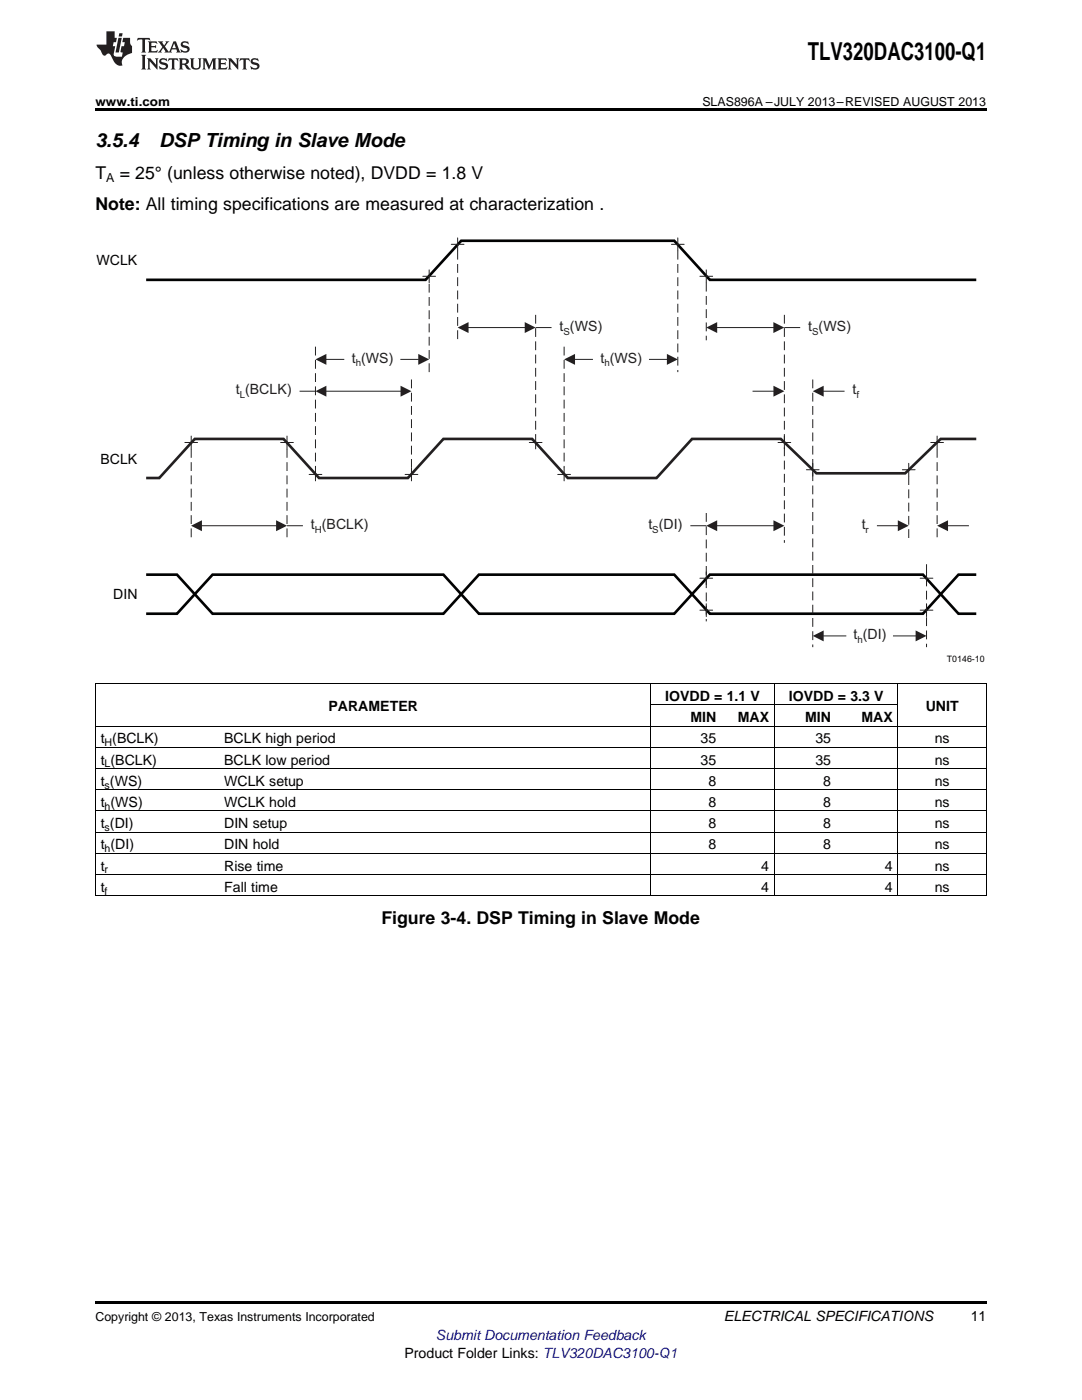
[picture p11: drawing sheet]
<svg xmlns="http://www.w3.org/2000/svg" width="216mm" height="279mm" viewBox="0 0 216 279" stroke-linecap="round" stroke-linejoin="round" font-family="sans-serif">
<path d="M19 259.7h177.8v.5h-177.8z" fill="#000"/>
<g fill="none" stroke="#000" stroke-width=".2">
<path d="M19 136.4h177.8M19.1 136.5v42.3M129.9 136.5v42.3M154.5 136.5v42.3M179.2 136.5v42.3M196.8 136.5v42.3M19 157.6h177.8M19 153.4h177.8M19 149.1h177.8M19 144.9h177.8M129.9 140.7h49.3M19 178.8h177.8"/>
<path d="M19 174.5h177.8M19 170.3h177.8M19 166.1h177.8M19 161.8h177.8"/>
</g>
<path d="M194.8 87.6h-7.1l-7.1 6.9h-17.7l-7.1-6.9h-17.7l-7.1 7.8h-17.7l-7.1-7.8h-17.7l-7.1 7.8h-17.7l-7.1-7.8h-17.7l-7.1 7.8h-2.6" fill="none" stroke="#231f20" stroke-width=".53"/>
<path d="M29.2 55.8h55.7l7.1-7.7h42.5l7.1 7.7h53.2M29.2 114.7h6.1l7.1 7.8h46.1l7.1-7.8h38.9l7.1 7.8h42.6l7.1-7.8h3.5M29.2 122.5h6.1l7.1-7.8h46.1l7.1 7.8h38.9l7.1-7.8h42.6l7.1 7.8h3.5" fill="none" stroke="#010202" stroke-width=".53"/>
<g fill="none" stroke="#231f20" stroke-width=".2">
<path d="M84.4 55.1h2.5M85.6 53.9v2.5M90 48.8h2.6M91.3 47.5v2.5M134 48.8h2.5M135.2 47.5v2.5M139.7 55.1h2.5M140.9 53.9v2.5M65 71.7h3.7M36.9 88.3h2.5M38.2 87v2.6M56 88.3h2.5"/>
<path d="M57.3 87v2.6M61.7 94.7h2.5M63 93.4v2.6M80.8 94.7h2.6M82.1 93.4v2.6M105.6 88.3h2.6M106.9 87v2.6M111.3 94.7h2.5M112.6 93.4v2.6M155.2 88.3h2.6M156.5 87v2.6M160.9 93.7h2.5"/>
<path d="M162.2 92.5v2.5M180.1 93.7h2.5M181.3 92.5v2.5M185.7 88.3h2.6M187 87v2.6M139.7 115.4h2.5M140.9 114.1v2.6M183.6 115.4h2.5M184.9 114.1v2.6M139.7 121.8h2.5M140.9 120.5v2.6M183.6 121.8h2.5"/>
<path d="M184.9 120.5v2.6"/>
</g>
<g fill="none" stroke="#231f20" stroke-width=".2" stroke-dasharray="1.8 .9" stroke-linecap="butt">
<path d="M91.3 50v17.9M135.2 50v24.3M140.9 56.4v11.5M63 69.2v24.2M82.1 75.7v17.7M85.6 74.3v-17.9M106.9 62.8v24.2M112.6 69.2v24.2M156.5 62.8v45.5M162.2 75.7v53.5M38.2 89.6v17.9M57.3 89.6v17.9"/>
<path d="M181.3 95v12.5M187 89.6v17.9M140.9 102.4v21.6M184.9 112.6v16.6"/>
</g>
<path d="M63 71.7l2.1-1.1v2.2z" fill="#231f20"/>
<path d="M114.6 71.7h3.7" fill="none" stroke="#231f20" stroke-width=".2"/>
<path d="M112.6 71.7l2.1-1.1v2.2z" fill="#231f20"/>
<path d="M79.9 71.7h3.7" fill="none" stroke="#231f20" stroke-width=".2"/>
<path d="M83.5 70.6l2.1 1.1-2.1 1.1z" fill="#231f20"/>
<path d="M129.5 71.7h3.7" fill="none" stroke="#231f20" stroke-width=".2"/>
<path d="M133.1 70.6l2.1 1.1-2.1 1.1z" fill="#231f20"/>
<path d="M65 78.1h15" fill="none" stroke="#231f20" stroke-width=".2"/>
<g fill="#231f20">
<path d="M79.9 77l2.2 1.1-2.2 1.1z"/>
<path d="M63 78.1l2.1-1.1v2.2z"/>
</g>
<path d="M143 104.9h11.4" fill="none" stroke="#231f20" stroke-width=".2"/>
<g fill="#231f20">
<path d="M154.3 103.8l2.2 1.1-2.2 1.1z"/>
<path d="M140.9 104.9l2.2-1.1v2.2z"/>
</g>
<path d="M40.2 104.9h15" fill="none" stroke="#231f20" stroke-width=".2"/>
<g fill="#231f20">
<path d="M55.1 103.8l2.2 1.1-2.2 1.1z"/>
<path d="M38.1 104.9l2.2-1.1v2.2z"/>
</g>
<path d="M178.2 126.9h4.6" fill="none" stroke="#231f20" stroke-width=".2"/>
<path d="M182.7 125.8l2.2 1.1-2.2 1.1z" fill="#231f20"/>
<path d="M164.2 126.9h4.7" fill="none" stroke="#231f20" stroke-width=".2"/>
<path d="M162.2 126.9l2.2-1.1v2.2z" fill="#231f20"/>
<path d="M175 104.9h4.3" fill="none" stroke="#231f20" stroke-width=".2"/>
<path d="M179.2 103.8l2.1 1.1-2.1 1.1z" fill="#231f20"/>
<path d="M150.2 78.1h4.2" fill="none" stroke="#231f20" stroke-width=".2"/>
<path d="M154.3 77l2.2 1.1-2.2 1.1z" fill="#231f20"/>
<path d="M189.1 104.9h4.2" fill="none" stroke="#231f20" stroke-width=".2"/>
<path d="M187 104.9l2.2-1.1v2.2z" fill="#231f20"/>
<path d="M164.2 78.1h4.3" fill="none" stroke="#231f20" stroke-width=".2"/>
<path d="M162.2 78.1l2.2-1.1v2.2z" fill="#231f20"/>
<path d="M93.4 65.4h11.4" fill="none" stroke="#231f20" stroke-width=".2"/>
<g fill="#231f20">
<path d="M104.7 64.3l2.2 1.1-2.2 1.1z"/>
<path d="M91.3 65.4l2.2-1.1v2.2z"/>
</g>
<path d="M143 65.4h11.4" fill="none" stroke="#231f20" stroke-width=".2"/>
<g fill="#231f20">
<path d="M154.3 64.3l2.2 1.1-2.2 1.1z"/>
<path d="M140.9 65.4l2.2-1.1v2.2z"/>
</g>
<path d="M59.8 78.1h3.2M106.9 65.4h3.2M156.5 65.4h3.2M155.8 87.6l7.1 6.9M57.3 104.9h3.1M137.8 104.9h3.1" fill="none" stroke="#231f20" stroke-width=".2"/>
<path d="M19 21.6h177.8v.6h-177.8z" fill="#000"/>
<g fill="#231f20">
<path d="M27.5 7.6l-.1 .5 .4-.2h.6v.1v2.1l-.2 .4h1l-.3-.4v-2.1l.1-.1h.5l.5 .2-.2-.5zM29.5 8.3l.2 .3v1.5l-.2 .4h1.8l.2-.6a1.04 1.04 0 0 1-1.3 .2v-.7h.6l.3 .2v-.6l-.3 .2h-.6v-.6l.8-.1 .4 .3-.2-.5zM31.5 8.3l.9 1.1-.9 1.1h.8l-.2-.2 .5-.7 .4 .7-.2 .2h1.5l-.1-.2 .1-.4h.9l.1 .4-.2 .2h1l-.3-.3-.7-1.9h-.5l-.9 2-.8-1 .9-1h-.8l.1 .3-.3 .5-.4-.6 .2-.2zM34.7 8.6l.4 1h-.7zM36.3 8.4a.63 .63 0 0 0-.2 .7 .63 .63 0 0 0 .6 .4l.6 .2 .1 .2a.75 .75 0 0 1-.7 .4 .75 .75 0 0 1-.6-.5l.1 .7 .1-.1a1.11 1.11 0 0 0 1.5-.6 1.13 1.13 0 0 0-1.2-.8l-.1-.4a1.04 1.04 0 0 1 1.2 .2l-.2-.5-.1 .1-.5-.2zM28.2 10.9l.2 .4v2.2l-.2 .4h1l-.3-.4v-2.2l.3-.4zM29.3 11.6l.3 .4v1.5l-.3 .4h.8l-.2-.4v-1.3l1.5 1.7v-1.9l.2-.4h-.7l.2 .4v.9l-1.1-1.3zM32 11.8a.62 .62 0 0 0-.2 .7 .62 .62 0 0 0 .6 .4l.6 .1 .1 .3a.76 .76 0 0 1-.7 .3 .76 .76 0 0 1-.6-.4l.1 .7 .1-.1a1.11 1.11 0 0 0 1.5-.6 1.13 1.13 0 0 0-1.2-.8l-.1-.4a1.04 1.04 0 0 1 1.2 .2l-.2-.6-.1 .1-.5-.1zM33.7 11.6l-.2 .6a.61 .61 0 0 1 .8-.3v1.6l-.2 .4h.9l-.2-.4v-1.6a.63 .63 0 0 1 .8 .3l-.2-.6zM35.6 11.6l.3 .4v1.5l-.3 .4h1l-.2-.2v-.8l.5 .2a.76 .76 0 0 0 1.2 .7l-1-1a.58 .58 0 0 0 .6-.5 .58 .58 0 0 0-.5-.6zM36.4 11.9h.1a.45 .45 0 0 1 .5 .1 .45 .45 0 0 1 .1 .5l-.7 .2zM37.9 11.6l.2 .2a2.17 2.17 0 0 0 .3 1.9 .99 .99 0 0 0 1.6-.6v-1.1l.2-.4h-.7l.2 .2a1.92 1.92 0 0 1-.2 1.8 .6 .6 0 0 1-.9-.5v-1.1l.2-.4zM40.4 11.6l.2 .4v1.5l-.2 .4h.7l-.2-.4v-1.4l.8 1.8 .8-1.8v1.4l-.2 .4h.9l-.2-.4v-1.5l.2-.4h-.8l-.6 1.5-.6-1.5zM43.4 11.6l.2 .4v1.5l-.2 .4h1.8l.2-.6a1.04 1.04 0 0 1-1.3 .1v-.6h.5l.4 .2v-.6l-.4 .2h-.5v-.7h.8l.3 .3-.1-.6zM45.5 11.6l.2 .4v1.5l-.2 .4h.7l-.2-.4v-1.3l1.5 1.7v-1.9l.2-.4h-.7l.2 .4v.9l-1.1-1.3zM47.9 11.6l-.1 .6a.61 .61 0 0 1 .8-.3v1.6l-.3 .4h1l-.3-.4 .1-1.6a.63 .63 0 0 1 .7 .3l-.1-.6zM50.2 11.8a.62 .62 0 0 0-.2 .7 .62 .62 0 0 0 .6 .4l.6 .1 .2 .3a.76 .76 0 0 1-.8 .3 .76 .76 0 0 1-.6-.4l.1 .7 .2-.1a1.11 1.11 0 0 0 1.5-.6 1.13 1.13 0 0 0-1.3-.8l-.1-.4a1.04 1.04 0 0 1 1.2 .2l-.1-.6-.2 .1-.5-.1z"/>
<path d="M21.2 6.3v2.6h-1.9l.1 .4 .7 .9a.91 .91 0 0 0 1 .8 .56 .56 0 0 1 .5-.3 .56 .56 0 0 1 .5 .3l.4 .8a1.53 1.53 0 0 0 1.9 1.2 1.54 1.54 0 0 1 1-2.1l.9-.3v-1.4a1.52 1.52 0 0 1-.3-1.6h-1.4l-.2 .8h.5l-.2 .8h-.4l-.2 1v.2l.4 .1-.2 .8a1.93 1.93 0 0 1-1.6-.3l.3-1.8h-.5l.2-.8h.4l.2-.8h-.4v-1.3zM23.6 7.6l-.6 2.9h.7l.6-2.9zM23.8 6.6l-.1 .7h.6l.2-.7z"/>
</g>
<text font-size="4.9" x="161.2" y="12">TLV320DAC3100-Q1</text>
<g font-size="3.9">
<text x="19" y="29.3">3.5.4</text>
<text x="31.7" y="29.3">DSP Timing in Slave Mode</text>
</g>
<g font-size="3.5">
<text x="19" y="35.6">T</text>
<text x="23.9" y="35.6">= 25° (unless otherwise noted), DVDD = 1.8 V</text>
<text x="19" y="42">Note: All timing specifications are measured at characterization .</text>
<text x="76.1" y="184.5">Figure 3-4. DSP Timing in Slave Mode</text>
</g>
<g font-size="2.8" fill="#010202">
<text x="19.3" y="53">WCLK</text>
<text x="20" y="92.5">BCLK</text>
<text x="22.6" y="119.6">DIN</text>
</g>
<g font-size="2.8" fill="#231f20">
<text x="111.7" y="66">t (WS)</text>
<text x="161.3" y="66">t (WS)</text>
<text x="70.2" y="72.4">t (WS)</text>
<text x="119.8" y="72.4">t (WS)</text>
<text x="47.1" y="78.7">t (BCLK)</text>
<text x="170.1" y="78.7">t</text>
<text x="62" y="105.6">t (BCLK)</text>
<text x="129.4" y="105.6">t (DI)</text>
<text x="171.9" y="105.5">t</text>
<text x="170.3" y="127.5">t (DI)</text>
</g>
<g font-size="2.8">
<text x="65.5" y="142">PARAMETER</text>
<text x="132.8" y="139.9">IOVDD = 1.1 V</text>
<text x="157.4" y="139.9">IOVDD = 3.3 V</text>
<text x="184.7" y="142">UNIT</text>
<text x="20.1" y="148.3">t (BCLK)</text>
<text x="44.7" y="148.3">BCLK high period</text>
<text x="137.8" y="144.1">MIN</text>
<text x="139.8" y="148.3">35</text>
<text x="147.2" y="144.1">MAX</text>
<text x="160.7" y="144.1">MIN</text>
<text x="162.7" y="148.3">35</text>
<text x="171.9" y="144.1">MAX</text>
<text x="186.5" y="148.3">ns</text>
<text x="20.1" y="152.6">t (BCLK)</text>
<text x="44.7" y="152.6">BCLK low period</text>
<text x="139.8" y="152.6">35</text>
<text x="162.7" y="152.6">35</text>
<text x="186.5" y="152.6">ns</text>
<text x="20.1" y="156.8">t (WS)</text>
<text x="20.1" y="161">t (WS)</text>
<text x="44.7" y="156.8">WCLK setup</text>
<text x="44.7" y="161">WCLK hold</text>
<text x="141.4" y="156.8">8</text>
<text x="141.4" y="161">8</text>
<text x="164.3" y="156.8">8</text>
<text x="164.3" y="161">8</text>
<text x="186.5" y="156.8">ns</text>
<text x="186.5" y="161">ns</text>
<text x="20.1" y="165.3">t (DI)</text>
<text x="44.7" y="165.3">DIN setup</text>
<text x="141.4" y="165.3">8</text>
<text x="164.3" y="165.3">8</text>
<text x="186.5" y="165.3">ns</text>
<text x="20.1" y="169.5">t (DI)</text>
<text x="20.1" y="173.7">t</text>
<text x="44.7" y="169.5">DIN hold</text>
<text x="44.7" y="173.7">Rise time</text>
<text x="141.4" y="169.5">8</text>
<text x="151.9" y="173.7">4</text>
<text x="164.3" y="169.5">8</text>
<text x="176.6" y="173.7">4</text>
<text x="186.5" y="169.5">ns</text>
<text x="186.5" y="173.7">ns</text>
<text x="20.1" y="178">t</text>
<text x="44.7" y="178">Fall time</text>
<text x="151.9" y="178">4</text>
<text x="176.6" y="178">4</text>
<text x="186.5" y="178">ns</text>
<text x="144.5" y="263.6">ELECTRICAL SPECIFICATIONS</text>
<text x="193.7" y="263.6">11</text>
<text x="80.7" y="270.9">Product Folder Links: TLV320DAC3100-Q1</text>
</g>
<text font-size="2.8" fill="#00f" x="87" y="267.4">Submit Documentation Feedback</text>
<g font-size="2.5">
<text x="19" y="21.1">www.ti.com</text>
<text x="140.2" y="21.1">SLAS896A –JULY 2013–REVISED AUGUST 2013</text>
<text x="21.2" y="36.3">A</text>
<text x="19" y="263.6">Copyright © 2013, Texas Instruments Incorporated</text>
</g>
<g font-size="2.1">
<text x="20.9" y="148.9">H</text>
<text x="20.9" y="153.1">L</text>
<text x="20.9" y="157.4">s</text>
<text x="20.9" y="161.6">h</text>
<text x="20.9" y="165.8">s</text>
<text x="20.9" y="170.1">h</text>
<text x="20.9" y="174.3">r</text>
<text x="20.9" y="178.5">f</text>
</g>
<g font-size="1.9" fill="#231f20">
<text x="112.4" y="66.8">S</text>
<text x="162.1" y="66.8">S</text>
<text x="71" y="73.1">h</text>
<text x="120.6" y="73.1">h</text>
<text x="47.8" y="79.5">L</text>
<text x="170.9" y="79.4">f</text>
<text x="62.8" y="106.3">H</text>
<text x="130.2" y="106.3">S</text>
<text x="172.7" y="106.3">r</text>
<text x="171.1" y="128.3">h</text>
</g>
<text font-size="1.8" fill="#010202" x="188.9" y="132">T0146-10</text>
</svg>
